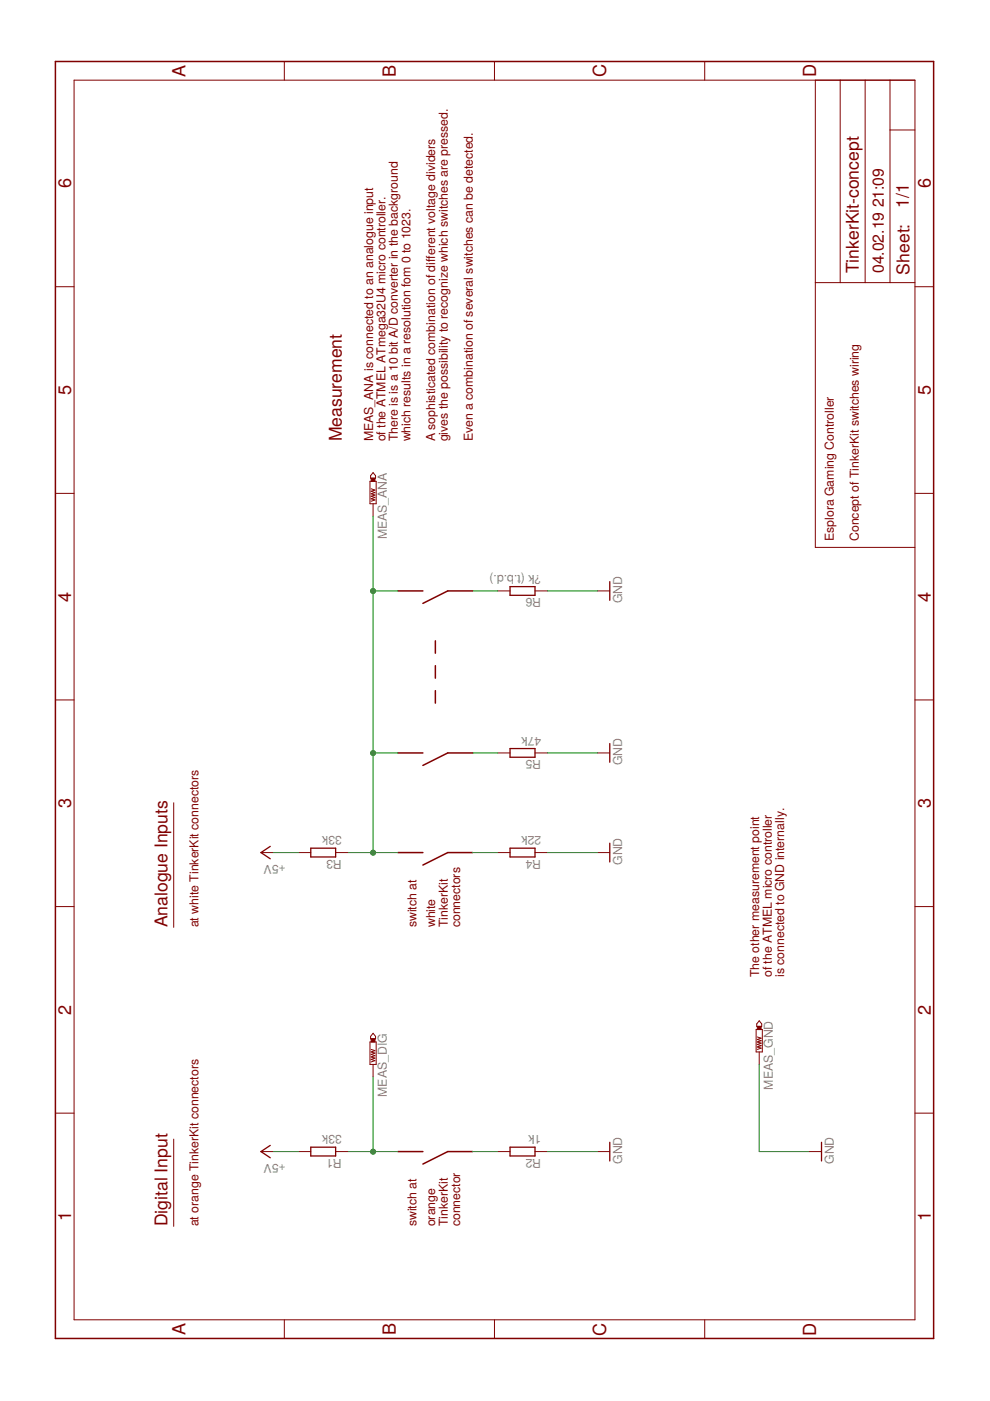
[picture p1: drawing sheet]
<?xml version="1.0" encoding="utf-8"?>
<!DOCTYPE eagle SYSTEM "eagle.dtd">
<eagle version="7.5.0">
<drawing>
<settings>
<setting alwaysvectorfont="no"/>
<setting verticaltext="up"/>
</settings>
<grid distance="100" unitdist="mil" unit="mil" style="lines" multiple="1" display="yes" altdistance="0.01" altunitdist="inch" altunit="inch"/>
<schematic xreflabel="%F%N/%S.%C%R" xrefpart="/%S.%C%R">
<libraries>
<library name="frames">
<symbols>
<symbol name="A4L-LOC">
<wire x1="256.54" y1="3.81" x2="256.54" y2="8.89" width="0.1016" layer="94"/>
<wire x1="256.54" y1="8.89" x2="256.54" y2="13.97" width="0.1016" layer="94"/>
<wire x1="256.54" y1="13.97" x2="256.54" y2="19.05" width="0.1016" layer="94"/>
<wire x1="256.54" y1="19.05" x2="256.54" y2="24.13" width="0.1016" layer="94"/>
<wire x1="161.29" y1="3.81" x2="161.29" y2="24.13" width="0.1016" layer="94"/>
<wire x1="161.29" y1="24.13" x2="215.265" y2="24.13" width="0.1016" layer="94"/>
<wire x1="215.265" y1="24.13" x2="256.54" y2="24.13" width="0.1016" layer="94"/>
<wire x1="246.38" y1="3.81" x2="246.38" y2="8.89" width="0.1016" layer="94"/>
<wire x1="246.38" y1="8.89" x2="256.54" y2="8.89" width="0.1016" layer="94"/>
<wire x1="246.38" y1="8.89" x2="215.265" y2="8.89" width="0.1016" layer="94"/>
<wire x1="215.265" y1="8.89" x2="215.265" y2="3.81" width="0.1016" layer="94"/>
<wire x1="215.265" y1="8.89" x2="215.265" y2="13.97" width="0.1016" layer="94"/>
<wire x1="215.265" y1="13.97" x2="256.54" y2="13.97" width="0.1016" layer="94"/>
<wire x1="215.265" y1="13.97" x2="215.265" y2="19.05" width="0.1016" layer="94"/>
<wire x1="215.265" y1="19.05" x2="256.54" y2="19.05" width="0.1016" layer="94"/>
<wire x1="215.265" y1="19.05" x2="215.265" y2="24.13" width="0.1016" layer="94"/>
<text x="217.17" y="15.24" size="2.54" layer="94">&gt;DRAWING_NAME</text>
<text x="217.17" y="10.16" size="2.286" layer="94">&gt;LAST_DATE_TIME</text>
<text x="230.505" y="5.08" size="2.54" layer="94">&gt;SHEET</text>
<text x="216.916" y="4.953" size="2.54" layer="94">Sheet:</text>
<frame x1="0" y1="0" x2="260.35" y2="179.07" columns="6" rows="4" layer="94"/>
</symbol>
</symbols>
<devicesets>
<deviceset name="A4L-LOC" prefix="FRAME" uservalue="yes">
<gates>
<gate name="G$1" symbol="A4L-LOC" x="0" y="0"/>
</gates>
<devices>
<device name="">
<technologies>
<technology name=""/>
</technologies>
</device>
</devices>
</deviceset>
</devicesets>
</library>
<library name="rcl">
<symbols>
<symbol name="R-EU">
<wire x1="-2.54" y1="-0.889" x2="2.54" y2="-0.889" width="0.254" layer="94"/>
<wire x1="2.54" y1="0.889" x2="-2.54" y2="0.889" width="0.254" layer="94"/>
<wire x1="2.54" y1="-0.889" x2="2.54" y2="0.889" width="0.254" layer="94"/>
<wire x1="-2.54" y1="-0.889" x2="-2.54" y2="0.889" width="0.254" layer="94"/>
<text x="-3.81" y="1.4986" size="1.778" layer="95">&gt;NAME</text>
<text x="-3.81" y="-3.302" size="1.778" layer="96">&gt;VALUE</text>
<pin name="2" x="5.08" y="0" visible="off" length="short" direction="pas" swaplevel="1" rot="R180"/>
<pin name="1" x="-5.08" y="0" visible="off" length="short" direction="pas" swaplevel="1"/>
</symbol>
</symbols>
<devicesets>
<deviceset name="R-EU_" prefix="R" uservalue="yes">
<gates>
<gate name="G$1" symbol="R-EU" x="0" y="0"/>
</gates>
<devices>
<device name="R0402" package="R0402">
<connects>
<connect gate="G$1" pin="1" pad="1"/>
<connect gate="G$1" pin="2" pad="2"/>
</connects>
<technologies>
<technology name=""/>
</technologies>
</device>
<device name="R0603" package="R0603">
<connects>
<connect gate="G$1" pin="1" pad="1"/>
<connect gate="G$1" pin="2" pad="2"/>
</connects>
<technologies>
<technology name=""/>
</technologies>
</device>
<device name="R0805" package="R0805">
<connects>
<connect gate="G$1" pin="1" pad="1"/>
<connect gate="G$1" pin="2" pad="2"/>
</connects>
<technologies>
<technology name=""/>
</technologies>
</device>
<device name="R0805W" package="R0805W">
<connects>
<connect gate="G$1" pin="1" pad="1"/>
<connect gate="G$1" pin="2" pad="2"/>
</connects>
<technologies>
<technology name=""/>
</technologies>
</device>
<device name="R1206" package="R1206">
<connects>
<connect gate="G$1" pin="1" pad="1"/>
<connect gate="G$1" pin="2" pad="2"/>
</connects>
<technologies>
<technology name=""/>
</technologies>
</device>
<device name="R1206W" package="R1206W">
<connects>
<connect gate="G$1" pin="1" pad="1"/>
<connect gate="G$1" pin="2" pad="2"/>
</connects>
<technologies>
<technology name=""/>
</technologies>
</device>
<device name="R1210" package="R1210">
<connects>
<connect gate="G$1" pin="1" pad="1"/>
<connect gate="G$1" pin="2" pad="2"/>
</connects>
<technologies>
<technology name=""/>
</technologies>
</device>
<device name="R1210W" package="R1210W">
<connects>
<connect gate="G$1" pin="1" pad="1"/>
<connect gate="G$1" pin="2" pad="2"/>
</connects>
<technologies>
<technology name=""/>
</technologies>
</device>
<device name="R2010" package="R2010">
<connects>
<connect gate="G$1" pin="1" pad="1"/>
<connect gate="G$1" pin="2" pad="2"/>
</connects>
<technologies>
<technology name=""/>
</technologies>
</device>
<device name="R2010W" package="R2010W">
<connects>
<connect gate="G$1" pin="1" pad="1"/>
<connect gate="G$1" pin="2" pad="2"/>
</connects>
<technologies>
<technology name=""/>
</technologies>
</device>
<device name="R2012" package="R2012">
<connects>
<connect gate="G$1" pin="1" pad="1"/>
<connect gate="G$1" pin="2" pad="2"/>
</connects>
<technologies>
<technology name=""/>
</technologies>
</device>
<device name="R2012W" package="R2012W">
<connects>
<connect gate="G$1" pin="1" pad="1"/>
<connect gate="G$1" pin="2" pad="2"/>
</connects>
<technologies>
<technology name=""/>
</technologies>
</device>
<device name="R2512" package="R2512">
<connects>
<connect gate="G$1" pin="1" pad="1"/>
<connect gate="G$1" pin="2" pad="2"/>
</connects>
<technologies>
<technology name=""/>
</technologies>
</device>
<device name="R2512W" package="R2512W">
<connects>
<connect gate="G$1" pin="1" pad="1"/>
<connect gate="G$1" pin="2" pad="2"/>
</connects>
<technologies>
<technology name=""/>
</technologies>
</device>
<device name="R3216" package="R3216">
<connects>
<connect gate="G$1" pin="1" pad="1"/>
<connect gate="G$1" pin="2" pad="2"/>
</connects>
<technologies>
<technology name=""/>
</technologies>
</device>
<device name="R3216W" package="R3216W">
<connects>
<connect gate="G$1" pin="1" pad="1"/>
<connect gate="G$1" pin="2" pad="2"/>
</connects>
<technologies>
<technology name=""/>
</technologies>
</device>
<device name="R3225" package="R3225">
<connects>
<connect gate="G$1" pin="1" pad="1"/>
<connect gate="G$1" pin="2" pad="2"/>
</connects>
<technologies>
<technology name=""/>
</technologies>
</device>
<device name="R3225W" package="R3225W">
<connects>
<connect gate="G$1" pin="1" pad="1"/>
<connect gate="G$1" pin="2" pad="2"/>
</connects>
<technologies>
<technology name=""/>
</technologies>
</device>
<device name="R5025" package="R5025">
<connects>
<connect gate="G$1" pin="1" pad="1"/>
<connect gate="G$1" pin="2" pad="2"/>
</connects>
<technologies>
<technology name=""/>
</technologies>
</device>
<device name="R5025W" package="R5025W">
<connects>
<connect gate="G$1" pin="1" pad="1"/>
<connect gate="G$1" pin="2" pad="2"/>
</connects>
<technologies>
<technology name=""/>
</technologies>
</device>
<device name="R6332" package="R6332">
<connects>
<connect gate="G$1" pin="1" pad="1"/>
<connect gate="G$1" pin="2" pad="2"/>
</connects>
<technologies>
<technology name=""/>
</technologies>
</device>
<device name="R6332W" package="R6332W">
<connects>
<connect gate="G$1" pin="1" pad="1"/>
<connect gate="G$1" pin="2" pad="2"/>
</connects>
<technologies>
<technology name=""/>
</technologies>
</device>
<device name="M0805" package="M0805">
<connects>
<connect gate="G$1" pin="1" pad="1"/>
<connect gate="G$1" pin="2" pad="2"/>
</connects>
<technologies>
<technology name=""/>
</technologies>
</device>
<device name="M1206" package="M1206">
<connects>
<connect gate="G$1" pin="1" pad="1"/>
<connect gate="G$1" pin="2" pad="2"/>
</connects>
<technologies>
<technology name=""/>
</technologies>
</device>
<device name="M1406" package="M1406">
<connects>
<connect gate="G$1" pin="1" pad="1"/>
<connect gate="G$1" pin="2" pad="2"/>
</connects>
<technologies>
<technology name=""/>
</technologies>
</device>
<device name="M2012" package="M2012">
<connects>
<connect gate="G$1" pin="1" pad="1"/>
<connect gate="G$1" pin="2" pad="2"/>
</connects>
<technologies>
<technology name=""/>
</technologies>
</device>
<device name="M2309" package="M2309">
<connects>
<connect gate="G$1" pin="1" pad="1"/>
<connect gate="G$1" pin="2" pad="2"/>
</connects>
<technologies>
<technology name=""/>
</technologies>
</device>
<device name="M3216" package="M3216">
<connects>
<connect gate="G$1" pin="1" pad="1"/>
<connect gate="G$1" pin="2" pad="2"/>
</connects>
<technologies>
<technology name=""/>
</technologies>
</device>
<device name="M3516" package="M3516">
<connects>
<connect gate="G$1" pin="1" pad="1"/>
<connect gate="G$1" pin="2" pad="2"/>
</connects>
<technologies>
<technology name=""/>
</technologies>
</device>
<device name="M5923" package="M5923">
<connects>
<connect gate="G$1" pin="1" pad="1"/>
<connect gate="G$1" pin="2" pad="2"/>
</connects>
<technologies>
<technology name=""/>
</technologies>
</device>
<device name="0204/5" package="0204/5">
<connects>
<connect gate="G$1" pin="1" pad="1"/>
<connect gate="G$1" pin="2" pad="2"/>
</connects>
<technologies>
<technology name=""/>
</technologies>
</device>
<device name="0204/7" package="0204/7">
<connects>
<connect gate="G$1" pin="1" pad="1"/>
<connect gate="G$1" pin="2" pad="2"/>
</connects>
<technologies>
<technology name=""/>
</technologies>
</device>
<device name="0204/2V" package="0204V">
<connects>
<connect gate="G$1" pin="1" pad="1"/>
<connect gate="G$1" pin="2" pad="2"/>
</connects>
<technologies>
<technology name=""/>
</technologies>
</device>
<device name="0207/10" package="0207/10">
<connects>
<connect gate="G$1" pin="1" pad="1"/>
<connect gate="G$1" pin="2" pad="2"/>
</connects>
<technologies>
<technology name=""/>
</technologies>
</device>
<device name="0207/12" package="0207/12">
<connects>
<connect gate="G$1" pin="1" pad="1"/>
<connect gate="G$1" pin="2" pad="2"/>
</connects>
<technologies>
<technology name=""/>
</technologies>
</device>
<device name="0207/15" package="0207/15">
<connects>
<connect gate="G$1" pin="1" pad="1"/>
<connect gate="G$1" pin="2" pad="2"/>
</connects>
<technologies>
<technology name=""/>
</technologies>
</device>
<device name="0207/2V" package="0207/2V">
<connects>
<connect gate="G$1" pin="1" pad="1"/>
<connect gate="G$1" pin="2" pad="2"/>
</connects>
<technologies>
<technology name=""/>
</technologies>
</device>
<device name="0207/5V" package="0207/5V">
<connects>
<connect gate="G$1" pin="1" pad="1"/>
<connect gate="G$1" pin="2" pad="2"/>
</connects>
<technologies>
<technology name=""/>
</technologies>
</device>
<device name="0207/7" package="0207/7">
<connects>
<connect gate="G$1" pin="1" pad="1"/>
<connect gate="G$1" pin="2" pad="2"/>
</connects>
<technologies>
<technology name=""/>
</technologies>
</device>
<device name="0309/10" package="0309/10">
<connects>
<connect gate="G$1" pin="1" pad="1"/>
<connect gate="G$1" pin="2" pad="2"/>
</connects>
<technologies>
<technology name=""/>
</technologies>
</device>
<device name="0309/12" package="0309/12">
<connects>
<connect gate="G$1" pin="1" pad="1"/>
<connect gate="G$1" pin="2" pad="2"/>
</connects>
<technologies>
<technology name=""/>
</technologies>
</device>
<device name="0309/V" package="0309V">
<connects>
<connect gate="G$1" pin="1" pad="1"/>
<connect gate="G$1" pin="2" pad="2"/>
</connects>
<technologies>
<technology name=""/>
</technologies>
</device>
<device name="0411/12" package="0411/12">
<connects>
<connect gate="G$1" pin="1" pad="1"/>
<connect gate="G$1" pin="2" pad="2"/>
</connects>
<technologies>
<technology name=""/>
</technologies>
</device>
<device name="0411/15" package="0411/15">
<connects>
<connect gate="G$1" pin="1" pad="1"/>
<connect gate="G$1" pin="2" pad="2"/>
</connects>
<technologies>
<technology name=""/>
</technologies>
</device>
<device name="0411/3V" package="0411V">
<connects>
<connect gate="G$1" pin="1" pad="1"/>
<connect gate="G$1" pin="2" pad="2"/>
</connects>
<technologies>
<technology name=""/>
</technologies>
</device>
<device name="0414/15" package="0414/15">
<connects>
<connect gate="G$1" pin="1" pad="1"/>
<connect gate="G$1" pin="2" pad="2"/>
</connects>
<technologies>
<technology name=""/>
</technologies>
</device>
<device name="0414/5V" package="0414V">
<connects>
<connect gate="G$1" pin="1" pad="1"/>
<connect gate="G$1" pin="2" pad="2"/>
</connects>
<technologies>
<technology name=""/>
</technologies>
</device>
<device name="0617/17" package="0617/17">
<connects>
<connect gate="G$1" pin="1" pad="1"/>
<connect gate="G$1" pin="2" pad="2"/>
</connects>
<technologies>
<technology name=""/>
</technologies>
</device>
<device name="0617/22" package="0617/22">
<connects>
<connect gate="G$1" pin="1" pad="1"/>
<connect gate="G$1" pin="2" pad="2"/>
</connects>
<technologies>
<technology name=""/>
</technologies>
</device>
<device name="0617/5V" package="0617V">
<connects>
<connect gate="G$1" pin="1" pad="1"/>
<connect gate="G$1" pin="2" pad="2"/>
</connects>
<technologies>
<technology name=""/>
</technologies>
</device>
<device name="0922/22" package="0922/22">
<connects>
<connect gate="G$1" pin="1" pad="1"/>
<connect gate="G$1" pin="2" pad="2"/>
</connects>
<technologies>
<technology name=""/>
</technologies>
</device>
<device name="0613/5V" package="P0613V">
<connects>
<connect gate="G$1" pin="1" pad="1"/>
<connect gate="G$1" pin="2" pad="2"/>
</connects>
<technologies>
<technology name=""/>
</technologies>
</device>
<device name="0613/15" package="P0613/15">
<connects>
<connect gate="G$1" pin="1" pad="1"/>
<connect gate="G$1" pin="2" pad="2"/>
</connects>
<technologies>
<technology name=""/>
</technologies>
</device>
<device name="0817/22" package="P0817/22">
<connects>
<connect gate="G$1" pin="1" pad="1"/>
<connect gate="G$1" pin="2" pad="2"/>
</connects>
<technologies>
<technology name=""/>
</technologies>
</device>
<device name="0817/7V" package="P0817V">
<connects>
<connect gate="G$1" pin="1" pad="1"/>
<connect gate="G$1" pin="2" pad="2"/>
</connects>
<technologies>
<technology name=""/>
</technologies>
</device>
<device name="V234/12" package="V234/12">
<connects>
<connect gate="G$1" pin="1" pad="1"/>
<connect gate="G$1" pin="2" pad="2"/>
</connects>
<technologies>
<technology name=""/>
</technologies>
</device>
<device name="V235/17" package="V235/17">
<connects>
<connect gate="G$1" pin="1" pad="1"/>
<connect gate="G$1" pin="2" pad="2"/>
</connects>
<technologies>
<technology name=""/>
</technologies>
</device>
<device name="V526-0" package="V526-0">
<connects>
<connect gate="G$1" pin="1" pad="1"/>
<connect gate="G$1" pin="2" pad="2"/>
</connects>
<technologies>
<technology name=""/>
</technologies>
</device>
<device name="MELF0102R" package="MINI_MELF-0102R">
<connects>
<connect gate="G$1" pin="1" pad="1"/>
<connect gate="G$1" pin="2" pad="2"/>
</connects>
<technologies>
<technology name=""/>
</technologies>
</device>
<device name="MELF0102W" package="MINI_MELF-0102W">
<connects>
<connect gate="G$1" pin="1" pad="1"/>
<connect gate="G$1" pin="2" pad="2"/>
</connects>
<technologies>
<technology name=""/>
</technologies>
</device>
<device name="MELF0204R" package="MINI_MELF-0204R">
<connects>
<connect gate="G$1" pin="1" pad="1"/>
<connect gate="G$1" pin="2" pad="2"/>
</connects>
<technologies>
<technology name=""/>
</technologies>
</device>
<device name="MELF0204W" package="MINI_MELF-0204W">
<connects>
<connect gate="G$1" pin="1" pad="1"/>
<connect gate="G$1" pin="2" pad="2"/>
</connects>
<technologies>
<technology name=""/>
</technologies>
</device>
<device name="MELF0207R" package="MINI_MELF-0207R">
<connects>
<connect gate="G$1" pin="1" pad="1"/>
<connect gate="G$1" pin="2" pad="2"/>
</connects>
<technologies>
<technology name=""/>
</technologies>
</device>
<device name="MELF0207W" package="MINI_MELF-0207W">
<connects>
<connect gate="G$1" pin="1" pad="1"/>
<connect gate="G$1" pin="2" pad="2"/>
</connects>
<technologies>
<technology name=""/>
</technologies>
</device>
<device name="0922V" package="0922V">
<connects>
<connect gate="G$1" pin="1" pad="1"/>
<connect gate="G$1" pin="2" pad="2"/>
</connects>
<technologies>
<technology name=""/>
</technologies>
</device>
<device name="RDH/15" package="RDH/15">
<connects>
<connect gate="G$1" pin="1" pad="1"/>
<connect gate="G$1" pin="2" pad="2"/>
</connects>
<technologies>
<technology name=""/>
</technologies>
</device>
<device name="MELF0102AX" package="MINI_MELF-0102AX">
<connects>
<connect gate="G$1" pin="1" pad="1"/>
<connect gate="G$1" pin="2" pad="2"/>
</connects>
<technologies>
<technology name=""/>
</technologies>
</device>
<device name="R0201" package="R0201">
<connects>
<connect gate="G$1" pin="1" pad="1"/>
<connect gate="G$1" pin="2" pad="2"/>
</connects>
<technologies>
<technology name=""/>
</technologies>
</device>
<device name="VTA52" package="VTA52">
<connects>
<connect gate="G$1" pin="1" pad="1"/>
<connect gate="G$1" pin="2" pad="2"/>
</connects>
<technologies>
<technology name=""/>
</technologies>
</device>
<device name="VTA53" package="VTA53">
<connects>
<connect gate="G$1" pin="1" pad="1"/>
<connect gate="G$1" pin="2" pad="2"/>
</connects>
<technologies>
<technology name=""/>
</technologies>
</device>
<device name="VTA54" package="VTA54">
<connects>
<connect gate="G$1" pin="1" pad="1"/>
<connect gate="G$1" pin="2" pad="2"/>
</connects>
<technologies>
<technology name=""/>
</technologies>
</device>
<device name="VTA55" package="VTA55">
<connects>
<connect gate="G$1" pin="1" pad="1"/>
<connect gate="G$1" pin="2" pad="2"/>
</connects>
<technologies>
<technology name=""/>
</technologies>
</device>
<device name="VTA56" package="VTA56">
<connects>
<connect gate="G$1" pin="1" pad="1"/>
<connect gate="G$1" pin="2" pad="2"/>
</connects>
<technologies>
<technology name=""/>
</technologies>
</device>
<device name="VMTA55" package="VMTA55">
<connects>
<connect gate="G$1" pin="1" pad="1"/>
<connect gate="G$1" pin="2" pad="2"/>
</connects>
<technologies>
<technology name=""/>
</technologies>
</device>
<device name="VMTB60" package="VMTB60">
<connects>
<connect gate="G$1" pin="1" pad="1"/>
<connect gate="G$1" pin="2" pad="2"/>
</connects>
<technologies>
<technology name=""/>
</technologies>
</device>
<device name="R4527" package="R4527">
<connects>
<connect gate="G$1" pin="1" pad="1"/>
<connect gate="G$1" pin="2" pad="2"/>
</connects>
<technologies>
<technology name=""/>
</technologies>
</device>
<device name="WSC0001" package="WSC0001">
<connects>
<connect gate="G$1" pin="1" pad="1"/>
<connect gate="G$1" pin="2" pad="2"/>
</connects>
<technologies>
<technology name=""/>
</technologies>
</device>
<device name="WSC0002" package="WSC0002">
<connects>
<connect gate="G$1" pin="1" pad="1"/>
<connect gate="G$1" pin="2" pad="2"/>
</connects>
<technologies>
<technology name=""/>
</technologies>
</device>
<device name="WSC01/2" package="WSC01/2">
<connects>
<connect gate="G$1" pin="1" pad="1"/>
<connect gate="G$1" pin="2" pad="2"/>
</connects>
<technologies>
<technology name=""/>
</technologies>
</device>
<device name="WSC2515" package="WSC2515">
<connects>
<connect gate="G$1" pin="1" pad="1"/>
<connect gate="G$1" pin="2" pad="2"/>
</connects>
<technologies>
<technology name=""/>
</technologies>
</device>
<device name="WSC4527" package="WSC4527">
<connects>
<connect gate="G$1" pin="1" pad="1"/>
<connect gate="G$1" pin="2" pad="2"/>
</connects>
<technologies>
<technology name=""/>
</technologies>
</device>
<device name="WSC6927" package="WSC6927">
<connects>
<connect gate="G$1" pin="1" pad="1"/>
<connect gate="G$1" pin="2" pad="2"/>
</connects>
<technologies>
<technology name=""/>
</technologies>
</device>
<device name="R1218" package="R1218">
<connects>
<connect gate="G$1" pin="1" pad="1"/>
<connect gate="G$1" pin="2" pad="2"/>
</connects>
<technologies>
<technology name=""/>
</technologies>
</device>
<device name="1812X7R" package="1812X7R">
<connects>
<connect gate="G$1" pin="1" pad="1"/>
<connect gate="G$1" pin="2" pad="2"/>
</connects>
<technologies>
<technology name=""/>
</technologies>
</device>
<device name="PRL1632" package="PRL1632">
<connects>
<connect gate="G$1" pin="1" pad="1"/>
<connect gate="G$1" pin="2" pad="2"/>
</connects>
<technologies>
<technology name=""/>
</technologies>
</device>
<device name="01005" package="R01005">
<connects>
<connect gate="G$1" pin="1" pad="1"/>
<connect gate="G$1" pin="2" pad="2"/>
</connects>
<technologies>
<technology name=""/>
</technologies>
</device>
</devices>
</deviceset>
</devicesets>
</library>
<library name="supply1">
<symbols>
<symbol name="+5V">
<wire x1="1.27" y1="-1.905" x2="0" y2="0" width="0.254" layer="94"/>
<wire x1="0" y1="0" x2="-1.27" y2="-1.905" width="0.254" layer="94"/>
<text x="-2.54" y="-5.08" size="1.778" layer="96" rot="R90">&gt;VALUE</text>
<pin name="+5V" x="0" y="-2.54" visible="off" length="short" direction="sup" rot="R90"/>
</symbol>
<symbol name="GND">
<wire x1="-1.905" y1="0" x2="1.905" y2="0" width="0.254" layer="94"/>
<text x="-2.54" y="-2.54" size="1.778" layer="96">&gt;VALUE</text>
<pin name="GND" x="0" y="2.54" visible="off" length="short" direction="sup" rot="R270"/>
</symbol>
</symbols>
<devicesets>
<deviceset name="+5V" prefix="P+">
<gates>
<gate name="1" symbol="+5V" x="0" y="0"/>
</gates>
<devices>
<device name="">
<technologies>
<technology name=""/>
</technologies>
</device>
</devices>
</deviceset>
<deviceset name="GND" prefix="GND">
<gates>
<gate name="1" symbol="GND" x="0" y="0"/>
</gates>
<devices>
<device name="">
<technologies>
<technology name=""/>
</technologies>
</device>
</devices>
</deviceset>
</devicesets>
</library>
<library name="testpad">
<symbols>
<symbol name="PS">
<wire x1="0.635" y1="-4.572" x2="-0.635" y2="-4.572" width="0.1524" layer="94"/>
<wire x1="0.635" y1="-4.572" x2="0.635" y2="0" width="0.1524" layer="94"/>
<wire x1="0.635" y1="0" x2="-0.635" y2="0" width="0.1524" layer="94"/>
<wire x1="-0.635" y1="0" x2="-0.635" y2="-4.572" width="0.1524" layer="94"/>
<wire x1="0.381" y1="-3.048" x2="-0.381" y2="-2.794" width="0.1524" layer="94"/>
<wire x1="-0.381" y1="-2.794" x2="0.381" y2="-2.54" width="0.1524" layer="94"/>
<wire x1="0.381" y1="-2.54" x2="-0.381" y2="-2.286" width="0.1524" layer="94"/>
<wire x1="-0.381" y1="-2.286" x2="0.381" y2="-2.032" width="0.1524" layer="94"/>
<wire x1="0.381" y1="-2.032" x2="-0.381" y2="-1.778" width="0.1524" layer="94"/>
<wire x1="-0.381" y1="-1.778" x2="0.381" y2="-1.524" width="0.1524" layer="94"/>
<wire x1="0.381" y1="-1.524" x2="-0.381" y2="-1.27" width="0.1524" layer="94"/>
<wire x1="-0.381" y1="-1.27" x2="0.381" y2="-1.016" width="0.1524" layer="94"/>
<wire x1="0.381" y1="-1.016" x2="-0.381" y2="-0.762" width="0.1524" layer="94"/>
<wire x1="-0.381" y1="-0.762" x2="0.381" y2="-0.508" width="0.1524" layer="94"/>
<wire x1="0.508" y1="-5.207" x2="-0.508" y2="-5.207" width="0.1524" layer="94"/>
<wire x1="-0.508" y1="-5.207" x2="-0.508" y2="-5.715" width="0.1524" layer="94"/>
<wire x1="-0.508" y1="-5.715" x2="0" y2="-6.35" width="0.1524" layer="94"/>
<wire x1="0" y1="-6.35" x2="0.508" y2="-5.715" width="0.1524" layer="94"/>
<wire x1="0.508" y1="-5.715" x2="0.508" y2="-5.207" width="0.1524" layer="94"/>
<text x="-1.016" y="-6.35" size="1.778" layer="95" rot="R90">&gt;NAME</text>
<text x="1.27" y="-2.54" size="1.778" layer="97">&gt;TP_SIGNAL_NAME</text>
<rectangle x1="-0.381" y1="-5.207" x2="0.381" y2="-4.572" layer="94"/>
<pin name="TP" x="0" y="2.54" visible="off" length="short" direction="in" rot="R270"/>
</symbol>
</symbols>
<devicesets>
<deviceset name="PTR1" prefix="TP">
<gates>
<gate name="G$1" symbol="PS" x="0" y="0"/>
</gates>
<devices>
<device name="B1,27" package="B1,27">
<connects>
<connect gate="G$1" pin="TP" pad="TP"/>
</connects>
<technologies>
<technology name="">
<attribute name="TP_SIGNAL_NAME" value="" constant="no"/>
</technology>
</technologies>
</device>
<device name="B2,54" package="B2,54">
<connects>
<connect gate="G$1" pin="TP" pad="TP"/>
</connects>
<technologies>
<technology name="">
<attribute name="TP_SIGNAL_NAME" value="" constant="no"/>
</technology>
</technologies>
</device>
<device name="PAD1-13" package="P1-13">
<connects>
<connect gate="G$1" pin="TP" pad="TP"/>
</connects>
<technologies>
<technology name="">
<attribute name="TP_SIGNAL_NAME" value="" constant="no"/>
</technology>
</technologies>
</device>
<device name="PAD1-13Y" package="P1-13Y">
<connects>
<connect gate="G$1" pin="TP" pad="TP"/>
</connects>
<technologies>
<technology name="">
<attribute name="TP_SIGNAL_NAME" value="" constant="no"/>
</technology>
</technologies>
</device>
<device name="PAD1-17" package="P1-17">
<connects>
<connect gate="G$1" pin="TP" pad="TP"/>
</connects>
<technologies>
<technology name="">
<attribute name="TP_SIGNAL_NAME" value="" constant="no"/>
</technology>
</technologies>
</device>
<device name="PAD1-17Y" package="P1-17Y">
<connects>
<connect gate="G$1" pin="TP" pad="TP"/>
</connects>
<technologies>
<technology name="">
<attribute name="TP_SIGNAL_NAME" value="" constant="no"/>
</technology>
</technologies>
</device>
<device name="PAD1-20" package="P1-20">
<connects>
<connect gate="G$1" pin="TP" pad="TP"/>
</connects>
<technologies>
<technology name="">
<attribute name="TP_SIGNAL_NAME" value="" constant="no"/>
</technology>
</technologies>
</device>
<device name="PAD1-20Y" package="P1-20Y">
<connects>
<connect gate="G$1" pin="TP" pad="TP"/>
</connects>
<technologies>
<technology name="">
<attribute name="TP_SIGNAL_NAME" value="" constant="no"/>
</technology>
</technologies>
</device>
<device name="TP06R" package="TP06R">
<connects>
<connect gate="G$1" pin="TP" pad="TP"/>
</connects>
<technologies>
<technology name="">
<attribute name="TP_SIGNAL_NAME" value="" constant="no"/>
</technology>
</technologies>
</device>
<device name="TP06SQ" package="TP06SQ">
<connects>
<connect gate="G$1" pin="TP" pad="TP"/>
</connects>
<technologies>
<technology name="">
<attribute name="TP_SIGNAL_NAME" value="" constant="no"/>
</technology>
</technologies>
</device>
<device name="TP07R" package="TP07R">
<connects>
<connect gate="G$1" pin="TP" pad="TP"/>
</connects>
<technologies>
<technology name="">
<attribute name="TP_SIGNAL_NAME" value="" constant="no"/>
</technology>
</technologies>
</device>
<device name="TP07SQ" package="TP07SQ">
<connects>
<connect gate="G$1" pin="TP" pad="TP"/>
</connects>
<technologies>
<technology name="">
<attribute name="TP_SIGNAL_NAME" value="" constant="no"/>
</technology>
</technologies>
</device>
<device name="TP08R" package="TP08R">
<connects>
<connect gate="G$1" pin="TP" pad="TP"/>
</connects>
<technologies>
<technology name="">
<attribute name="TP_SIGNAL_NAME" value="" constant="no"/>
</technology>
</technologies>
</device>
<device name="TP08SQ" package="TP08SQ">
<connects>
<connect gate="G$1" pin="TP" pad="TP"/>
</connects>
<technologies>
<technology name="">
<attribute name="TP_SIGNAL_NAME" value="" constant="no"/>
</technology>
</technologies>
</device>
<device name="TP09R" package="TP09R">
<connects>
<connect gate="G$1" pin="TP" pad="TP"/>
</connects>
<technologies>
<technology name="">
<attribute name="TP_SIGNAL_NAME" value="" constant="no"/>
</technology>
</technologies>
</device>
<device name="TP09SQ" package="TP09SQ">
<connects>
<connect gate="G$1" pin="TP" pad="TP"/>
</connects>
<technologies>
<technology name="">
<attribute name="TP_SIGNAL_NAME" value="" constant="no"/>
</technology>
</technologies>
</device>
<device name="TP10R" package="TP10R">
<connects>
<connect gate="G$1" pin="TP" pad="TP"/>
</connects>
<technologies>
<technology name="">
<attribute name="TP_SIGNAL_NAME" value="" constant="no"/>
</technology>
</technologies>
</device>
<device name="TP10SQ" package="TP10SQ">
<connects>
<connect gate="G$1" pin="TP" pad="TP"/>
</connects>
<technologies>
<technology name="">
<attribute name="TP_SIGNAL_NAME" value="" constant="no"/>
</technology>
</technologies>
</device>
<device name="TP11R" package="TP11R">
<connects>
<connect gate="G$1" pin="TP" pad="TP"/>
</connects>
<technologies>
<technology name="">
<attribute name="TP_SIGNAL_NAME" value="" constant="no"/>
</technology>
</technologies>
</device>
<device name="TP11SQ" package="TP11SQ">
<connects>
<connect gate="G$1" pin="TP" pad="TP"/>
</connects>
<technologies>
<technology name="">
<attribute name="TP_SIGNAL_NAME" value="" constant="no"/>
</technology>
</technologies>
</device>
<device name="TP12SQ" package="TP12SQ">
<connects>
<connect gate="G$1" pin="TP" pad="TP"/>
</connects>
<technologies>
<technology name="">
<attribute name="TP_SIGNAL_NAME" value="" constant="no"/>
</technology>
</technologies>
</device>
<device name="TP12R" package="TP12R">
<connects>
<connect gate="G$1" pin="TP" pad="TP"/>
</connects>
<technologies>
<technology name="">
<attribute name="TP_SIGNAL_NAME" value="" constant="no"/>
</technology>
</technologies>
</device>
<device name="TP13R" package="TP13R">
<connects>
<connect gate="G$1" pin="TP" pad="TP"/>
</connects>
<technologies>
<technology name="">
<attribute name="TP_SIGNAL_NAME" value="" constant="no"/>
</technology>
</technologies>
</device>
<device name="TP14R" package="TP14R">
<connects>
<connect gate="G$1" pin="TP" pad="TP"/>
</connects>
<technologies>
<technology name="">
<attribute name="TP_SIGNAL_NAME" value="" constant="no"/>
</technology>
</technologies>
</device>
<device name="TP15R" package="TP15R">
<connects>
<connect gate="G$1" pin="TP" pad="TP"/>
</connects>
<technologies>
<technology name="">
<attribute name="TP_SIGNAL_NAME" value="" constant="no"/>
</technology>
</technologies>
</device>
<device name="TP16R" package="TP16R">
<connects>
<connect gate="G$1" pin="TP" pad="TP"/>
</connects>
<technologies>
<technology name="">
<attribute name="TP_SIGNAL_NAME" value="" constant="no"/>
</technology>
</technologies>
</device>
<device name="TP17R" package="TP17R">
<connects>
<connect gate="G$1" pin="TP" pad="TP"/>
</connects>
<technologies>
<technology name="">
<attribute name="TP_SIGNAL_NAME" value="" constant="no"/>
</technology>
</technologies>
</device>
<device name="TP18R" package="TP18R">
<connects>
<connect gate="G$1" pin="TP" pad="TP"/>
</connects>
<technologies>
<technology name="">
<attribute name="TP_SIGNAL_NAME" value="" constant="no"/>
</technology>
</technologies>
</device>
<device name="TP19R" package="TP19R">
<connects>
<connect gate="G$1" pin="TP" pad="TP"/>
</connects>
<technologies>
<technology name="">
<attribute name="TP_SIGNAL_NAME" value="" constant="no"/>
</technology>
</technologies>
</device>
<device name="TP20R" package="TP20R">
<connects>
<connect gate="G$1" pin="TP" pad="TP"/>
</connects>
<technologies>
<technology name="">
<attribute name="TP_SIGNAL_NAME" value="" constant="no"/>
</technology>
</technologies>
</device>
<device name="TP13SQ" package="TP13SQ">
<connects>
<connect gate="G$1" pin="TP" pad="TP"/>
</connects>
<technologies>
<technology name="">
<attribute name="TP_SIGNAL_NAME" value="" constant="no"/>
</technology>
</technologies>
</device>
<device name="TP14SQ" package="TP14SQ">
<connects>
<connect gate="G$1" pin="TP" pad="TP"/>
</connects>
<technologies>
<technology name="">
<attribute name="TP_SIGNAL_NAME" value="" constant="no"/>
</technology>
</technologies>
</device>
<device name="TP15SQ" package="TP15SQ">
<connects>
<connect gate="G$1" pin="TP" pad="TP"/>
</connects>
<technologies>
<technology name="">
<attribute name="TP_SIGNAL_NAME" value="" constant="no"/>
</technology>
</technologies>
</device>
<device name="TP16SQ" package="TP16SQ">
<connects>
<connect gate="G$1" pin="TP" pad="TP"/>
</connects>
<technologies>
<technology name="">
<attribute name="TP_SIGNAL_NAME" value="" constant="no"/>
</technology>
</technologies>
</device>
<device name="TP17SQ" package="TP17SQ">
<connects>
<connect gate="G$1" pin="TP" pad="TP"/>
</connects>
<technologies>
<technology name="">
<attribute name="TP_SIGNAL_NAME" value="" constant="no"/>
</technology>
</technologies>
</device>
<device name="TP18SQ" package="TP18SQ">
<connects>
<connect gate="G$1" pin="TP" pad="TP"/>
</connects>
<technologies>
<technology name="">
<attribute name="TP_SIGNAL_NAME" value="" constant="no"/>
</technology>
</technologies>
</device>
<device name="TP19SQ" package="TP19SQ">
<connects>
<connect gate="G$1" pin="TP" pad="TP"/>
</connects>
<technologies>
<technology name="">
<attribute name="TP_SIGNAL_NAME" value="" constant="no"/>
</technology>
</technologies>
</device>
<device name="TP20SQ" package="TP20SQ">
<connects>
<connect gate="G$1" pin="TP" pad="TP"/>
</connects>
<technologies>
<technology name="">
<attribute name="TP_SIGNAL_NAME" value="" constant="no"/>
</technology>
</technologies>
</device>
</devices>
</deviceset>
</devicesets>
</library>
</libraries>
<attributes>
</attributes>
<variantdefs>
</variantdefs>
<classes>
<class number="0" name="default" width="0" drill="0">
</class>
</classes>
<parts>
<part name="FRAME1" library="frames" deviceset="A4L-LOC" device=""/>
<part name="R2" library="rcl" deviceset="R-EU_" device="M1206" value="1k"/>
<part name="GND1" library="supply1" deviceset="GND" device=""/>
<part name="R1" library="rcl" deviceset="R-EU_" device="M1206" value="33k"/>
<part name="P+1" library="supply1" deviceset="+5V" device=""/>
<part name="MEAS_DIG" library="testpad" deviceset="PTR1" device="B1,27"/>
<part name="R4" library="rcl" deviceset="R-EU_" device="M1206" value="22k"/>
<part name="GND2" library="supply1" deviceset="GND" device=""/>
<part name="R3" library="rcl" deviceset="R-EU_" device="M1206" value="33k"/>
<part name="P+2" library="supply1" deviceset="+5V" device=""/>
<part name="MEAS_ANA" library="testpad" deviceset="PTR1" device="B1,27"/>
<part name="R5" library="rcl" deviceset="R-EU_" device="M1206" value="47k"/>
<part name="GND3" library="supply1" deviceset="GND" device=""/>
<part name="R6" library="rcl" deviceset="R-EU_" device="M1206" value="?k (t.b.d.)"/>
<part name="GND4" library="supply1" deviceset="GND" device=""/>
<part name="MEAS_GND" library="testpad" deviceset="PTR1" device="B1,27"/>
<part name="GND5" library="supply1" deviceset="GND" device=""/>
</parts>
<sheets>
<sheet>
<plain>
<text x="162.56" y="20.32" size="1.778" layer="94">Esplora Gaming Controller</text>
<wire x1="38.1" y1="93.98" x2="38.1" y2="99.06" width="0.3048" layer="94"/>
<wire x1="38.1" y1="99.06" x2="35.56" y2="104.14" width="0.3048" layer="94"/>
<wire x1="38.1" y1="104.14" x2="38.1" y2="109.22" width="0.3048" layer="94"/>
<text x="22.86" y="156.21" size="2.54" layer="94">Digital Input</text>
<wire x1="22.86" y1="154.94" x2="40.64" y2="154.94" width="0.1524" layer="94"/>
<text x="22.86" y="149.86" size="1.778" layer="94">at orange TinkerKit connectors</text>
<text x="22.86" y="101.6" size="1.778" layer="94">orange</text>
<text x="22.86" y="99.06" size="1.778" layer="94">TinkerKit</text>
<text x="22.86" y="96.52" size="1.778" layer="94">connector</text>
<text x="22.86" y="105.41" size="1.778" layer="94">switch at</text>
<wire x1="99.06" y1="93.98" x2="99.06" y2="99.06" width="0.3048" layer="94"/>
<wire x1="99.06" y1="99.06" x2="96.52" y2="104.14" width="0.3048" layer="94"/>
<wire x1="99.06" y1="104.14" x2="99.06" y2="109.22" width="0.3048" layer="94"/>
<text x="83.82" y="156.21" size="2.54" layer="94">Analogue Inputs</text>
<wire x1="83.82" y1="154.94" x2="109.22" y2="154.94" width="0.1524" layer="94"/>
<text x="83.82" y="149.86" size="1.778" layer="94">at white TinkerKit connectors</text>
<text x="83.82" y="101.6" size="1.778" layer="94">white</text>
<text x="83.82" y="99.06" size="1.778" layer="94">TinkerKit</text>
<text x="83.82" y="96.52" size="1.778" layer="94">connectors</text>
<text x="83.82" y="105.41" size="1.778" layer="94">switch at</text>
<wire x1="119.38" y1="93.98" x2="119.38" y2="99.06" width="0.3048" layer="94"/>
<wire x1="119.38" y1="99.06" x2="116.84" y2="104.14" width="0.3048" layer="94"/>
<wire x1="119.38" y1="104.14" x2="119.38" y2="109.22" width="0.3048" layer="94"/>
<wire x1="129.54" y1="101.6" x2="132.08" y2="101.6" width="0.3048" layer="94"/>
<wire x1="134.62" y1="101.6" x2="137.16" y2="101.6" width="0.3048" layer="94"/>
<wire x1="139.7" y1="101.6" x2="142.24" y2="101.6" width="0.3048" layer="94"/>
<wire x1="152.4" y1="93.98" x2="152.4" y2="99.06" width="0.3048" layer="94"/>
<wire x1="152.4" y1="99.06" x2="149.86" y2="104.14" width="0.3048" layer="94"/>
<wire x1="152.4" y1="104.14" x2="152.4" y2="109.22" width="0.3048" layer="94"/>
<text x="182.88" y="120.65" size="2.54" layer="94">Measurement</text>
<text x="182.88" y="114.3" size="1.778" layer="94">MEAS_ANA is connected to an analogue input</text>
<text x="182.88" y="111.76" size="1.778" layer="94">of the ATMEL ATmega32U4 micro controller.</text>
<text x="182.88" y="109.22" size="1.778" layer="94">There is is a 10 bit A/D converter in the background</text>
<text x="182.88" y="106.68" size="1.778" layer="94">which results in a resolution fom 0 to 1023.</text>
<text x="182.88" y="101.6" size="1.778" layer="94">A sophisticated combination of different voltage dividers</text>
<text x="182.88" y="99.06" size="1.778" layer="94">gives the possibility to recognize which switches are pressed.</text>
<text x="182.88" y="93.98" size="1.778" layer="94">Even a combination of several switches can be detected.</text>
<text x="162.56" y="15.24" size="1.778" layer="94">Concept of TinkerKit switches wiring</text>
<text x="73.66" y="35.56" size="1.778" layer="94">The other measurement point</text>
<text x="73.66" y="33.02" size="1.778" layer="94">of the ATMEL micro controller</text>
<text x="73.66" y="30.48" size="1.778" layer="94">is connected to GND internally.</text>
</plain>
<instances>
<instance part="FRAME1" gate="G$1" x="0" y="0"/>
<instance part="R2" gate="G$1" x="38.1" y="83.82" rot="R90"/>
<instance part="GND1" gate="1" x="38.1" y="66.04"/>
<instance part="R1" gate="G$1" x="38.1" y="124.46" rot="R90"/>
<instance part="P+1" gate="1" x="38.1" y="137.16"/>
<instance part="MEAS_DIG" gate="G$1" x="55.88" y="114.3" rot="R90"/>
<instance part="R4" gate="G$1" x="99.06" y="83.82" rot="R90"/>
<instance part="GND2" gate="1" x="99.06" y="66.04"/>
<instance part="R3" gate="G$1" x="99.06" y="124.46" rot="R90"/>
<instance part="P+2" gate="1" x="99.06" y="137.16"/>
<instance part="MEAS_ANA" gate="G$1" x="170.18" y="114.3" rot="R90"/>
<instance part="R5" gate="G$1" x="119.38" y="83.82" rot="R90"/>
<instance part="GND3" gate="1" x="119.38" y="66.04"/>
<instance part="R6" gate="G$1" x="152.4" y="83.82" rot="R90"/>
<instance part="GND4" gate="1" x="152.4" y="66.04"/>
<instance part="MEAS_GND" gate="G$1" x="58.42" y="35.56" rot="R90"/>
<instance part="GND5" gate="1" x="38.1" y="22.86"/>
</instances>
<busses>
</busses>
<nets>
<net name="GND" class="0">
<segment>
<pinref part="GND1" gate="1" pin="GND"/>
<pinref part="R2" gate="G$1" pin="1"/>
<wire x1="38.1" y1="78.74" x2="38.1" y2="68.58" width="0.1524" layer="91"/>
</segment>
<segment>
<pinref part="GND2" gate="1" pin="GND"/>
<pinref part="R4" gate="G$1" pin="1"/>
<wire x1="99.06" y1="78.74" x2="99.06" y2="68.58" width="0.1524" layer="91"/>
</segment>
<segment>
<pinref part="GND3" gate="1" pin="GND"/>
<pinref part="R5" gate="G$1" pin="1"/>
<wire x1="119.38" y1="78.74" x2="119.38" y2="68.58" width="0.1524" layer="91"/>
</segment>
<segment>
<pinref part="GND4" gate="1" pin="GND"/>
<pinref part="R6" gate="G$1" pin="1"/>
<wire x1="152.4" y1="78.74" x2="152.4" y2="68.58" width="0.1524" layer="91"/>
</segment>
<segment>
<pinref part="MEAS_GND" gate="G$1" pin="TP"/>
<wire x1="55.88" y1="35.56" x2="38.1" y2="35.56" width="0.1524" layer="91"/>
<wire x1="38.1" y1="35.56" x2="38.1" y2="25.4" width="0.1524" layer="91"/>
<pinref part="GND5" gate="1" pin="GND"/>
</segment>
</net>
<net name="+5V" class="0">
<segment>
<pinref part="R1" gate="G$1" pin="2"/>
<wire x1="38.1" y1="129.54" x2="38.1" y2="134.62" width="0.1524" layer="91"/>
<pinref part="P+1" gate="1" pin="+5V"/>
</segment>
<segment>
<pinref part="R3" gate="G$1" pin="2"/>
<wire x1="99.06" y1="129.54" x2="99.06" y2="134.62" width="0.1524" layer="91"/>
<pinref part="P+2" gate="1" pin="+5V"/>
</segment>
</net>
<net name="N$1" class="0">
<segment>
<pinref part="R2" gate="G$1" pin="2"/>
<wire x1="38.1" y1="93.98" x2="38.1" y2="88.9" width="0.1524" layer="91"/>
</segment>
</net>
<net name="N$2" class="0">
<segment>
<pinref part="R1" gate="G$1" pin="1"/>
<wire x1="38.1" y1="119.38" x2="38.1" y2="114.3" width="0.1524" layer="91"/>
<wire x1="38.1" y1="114.3" x2="38.1" y2="109.22" width="0.1524" layer="91"/>
<wire x1="38.1" y1="114.3" x2="53.34" y2="114.3" width="0.1524" layer="91"/>
<junction x="38.1" y="114.3"/>
<pinref part="MEAS_DIG" gate="G$1" pin="TP"/>
</segment>
</net>
<net name="N$3" class="0">
<segment>
<pinref part="R4" gate="G$1" pin="2"/>
<wire x1="99.06" y1="93.98" x2="99.06" y2="88.9" width="0.1524" layer="91"/>
</segment>
</net>
<net name="N$4" class="0">
<segment>
<pinref part="R3" gate="G$1" pin="1"/>
<wire x1="99.06" y1="119.38" x2="99.06" y2="114.3" width="0.1524" layer="91"/>
<wire x1="99.06" y1="114.3" x2="99.06" y2="109.22" width="0.1524" layer="91"/>
<wire x1="99.06" y1="114.3" x2="119.38" y2="114.3" width="0.1524" layer="91"/>
<junction x="99.06" y="114.3"/>
<pinref part="MEAS_ANA" gate="G$1" pin="TP"/>
<wire x1="119.38" y1="114.3" x2="152.4" y2="114.3" width="0.1524" layer="91"/>
<wire x1="152.4" y1="114.3" x2="167.64" y2="114.3" width="0.1524" layer="91"/>
<wire x1="119.38" y1="114.3" x2="119.38" y2="109.22" width="0.1524" layer="91"/>
<junction x="119.38" y="114.3"/>
<wire x1="152.4" y1="114.3" x2="152.4" y2="109.22" width="0.1524" layer="91"/>
<junction x="152.4" y="114.3"/>
</segment>
</net>
<net name="N$5" class="0">
<segment>
<pinref part="R5" gate="G$1" pin="2"/>
<wire x1="119.38" y1="93.98" x2="119.38" y2="88.9" width="0.1524" layer="91"/>
</segment>
</net>
<net name="N$7" class="0">
<segment>
<pinref part="R6" gate="G$1" pin="2"/>
<wire x1="152.4" y1="93.98" x2="152.4" y2="88.9" width="0.1524" layer="91"/>
</segment>
</net>
</nets>
</sheet>
</sheets>
</schematic>
</drawing>
</eagle>
